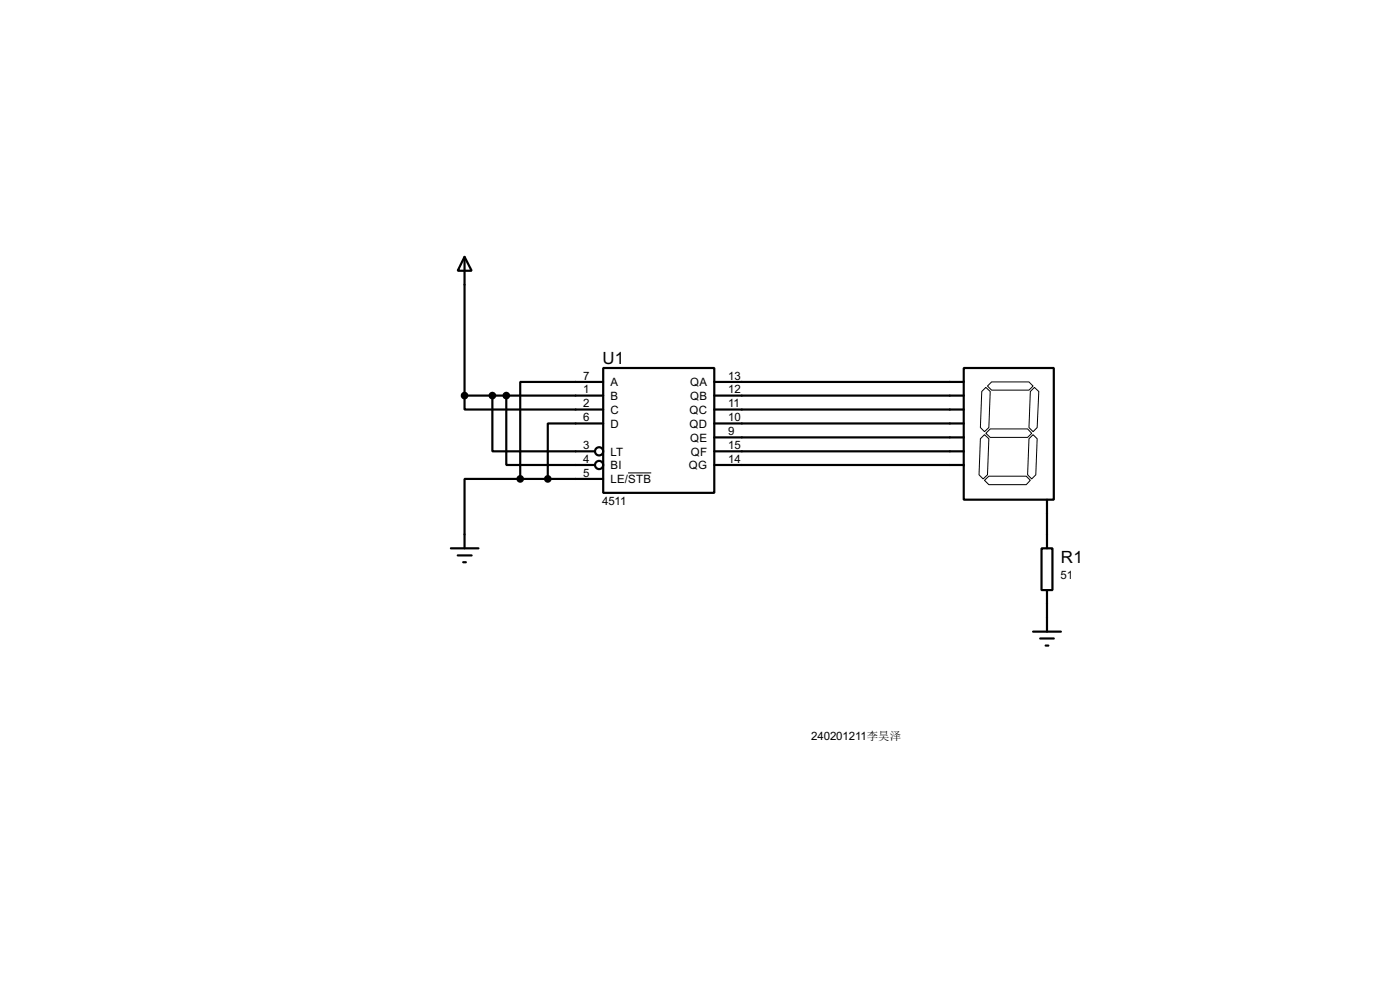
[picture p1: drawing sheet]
<svg xmlns="http://www.w3.org/2000/svg" width="256mm" height="180mm" viewBox="0 0 256 180" stroke-linecap="round" stroke-linejoin="round" font-family="sans-serif">
<g fill="none" stroke="#000" stroke-width=".4">
<path d="M85.1 47l1.3 2.6h-2.5zM85.1 47v25.4M85.1 72.4v2.6h25.4M85.1 72.4h25.4M90.2 72.4v10.2h18.8M92.8 72.4v12.7h16.2M110.5 67.4h20.4v22.8h-20.4zM110.5 69.9h-15.2v17.8M110.5 77.5h-10.1v10.2M130.9 69.9h45.7M130.9 72.4h45.7M130.9 75h45.7"/>
<path d="M130.9 77.5h45.7M176.6 67.4h16.5v24.1h-16.5zM95.3 87.7h-10.2v12.7M95.3 87.7h15.2M130.9 80.1h45.7M130.9 82.6h45.7M130.9 85.1h45.7M191.8 91.5v8.9M82.6 100.4h5.1M83.9 101.7h2.5M84.9 102.9h.5M189.3 115.6h5.1"/>
<path d="M190.6 116.9h2.5M190.8 100.4h2v7.6h-2zM191.6 118.2h.5M191.8 108v7.6"/>
<circle cx="109.7" cy="85.1" r=".75"/>
<circle cx="109.7" cy="82.6" r=".75"/>
</g>
<path d="M180.6 79.3l.8-.8h6.9l.7 .8-.7 .8h-6.9zM180.6 70.9l.8 .8-.2 6.6-.8 .7-.8-.7 .3-6.6zM180.9 70.7l.8-.8h6.8l.8 .8-.8 .7h-6.8zM188.8 71.7l.7-.8 .8 .8-.3 6.6-.7 .7-.8-.7zM189.3 79.6l.7 .7-.2 6.6-.8 .8-.7-.8 .2-6.6zM115.1 86.6h4.2M179.6 80.3l.8-.7 .8 .7-.3 6.6-.8 .8-.7-.8zM180.4 87.9l.8-.7h6.8l.8 .7-.8 .8h-6.8z" fill="none" stroke="#000" stroke-width=".18"/>
<g fill="#000" stroke="#000" stroke-width=".4">
<circle cx="85.1" cy="72.4" r=".5"/>
<circle cx="90.2" cy="72.4" r=".5"/>
<circle cx="92.7" cy="72.4" r=".5"/>
<circle cx="95.3" cy="87.7" r=".5"/>
<circle cx="100.3" cy="87.7" r=".5"/>
</g>
<g font-size="3.5">
<text x="110.4" y="66.6">U1</text>
<text x="194.4" y="103.1">R1</text>
</g>
<g font-size="2.4">
<text x="106.9" y="69.5">7</text>
<text x="106.9" y="72">1</text>
<text x="111.8" y="70.7">A</text>
<text x="126.4" y="70.7">QA</text>
<text x="133.4" y="69.5">13</text>
<text x="133.4" y="72">12</text>
<text x="106.9" y="74.6">2</text>
<text x="106.9" y="77.1">6</text>
<text x="111.8" y="73.2">B</text>
<text x="111.8" y="75.8">C</text>
<text x="126.3" y="75.8">QC</text>
<text x="126.4" y="73.2">QB</text>
<text x="133.4" y="74.6">11</text>
<text x="133.4" y="77.1">10</text>
<text x="106.9" y="82.2">3</text>
<text x="111.8" y="78.3">D</text>
<text x="111.8" y="83.4">LT</text>
<text x="126.3" y="78.3">QD</text>
<text x="126.4" y="80.8">QE</text>
<text x="126.5" y="83.4">QF</text>
<text x="133.4" y="79.7">9</text>
<text x="133.4" y="82.2">15</text>
<text x="106.9" y="84.7">4</text>
<text x="106.9" y="87.3">5</text>
<text x="111.8" y="85.9">BI</text>
<text x="111.8" y="88.5">LE/STB</text>
<text x="126.2" y="85.9">QG</text>
<text x="133.4" y="84.7">14</text>
<text x="110.3" y="92.4">4511</text>
<text x="194.3" y="106">51</text>
<text x="148.6" y="135.4">240201211李昊泽</text>
</g>
</svg>
